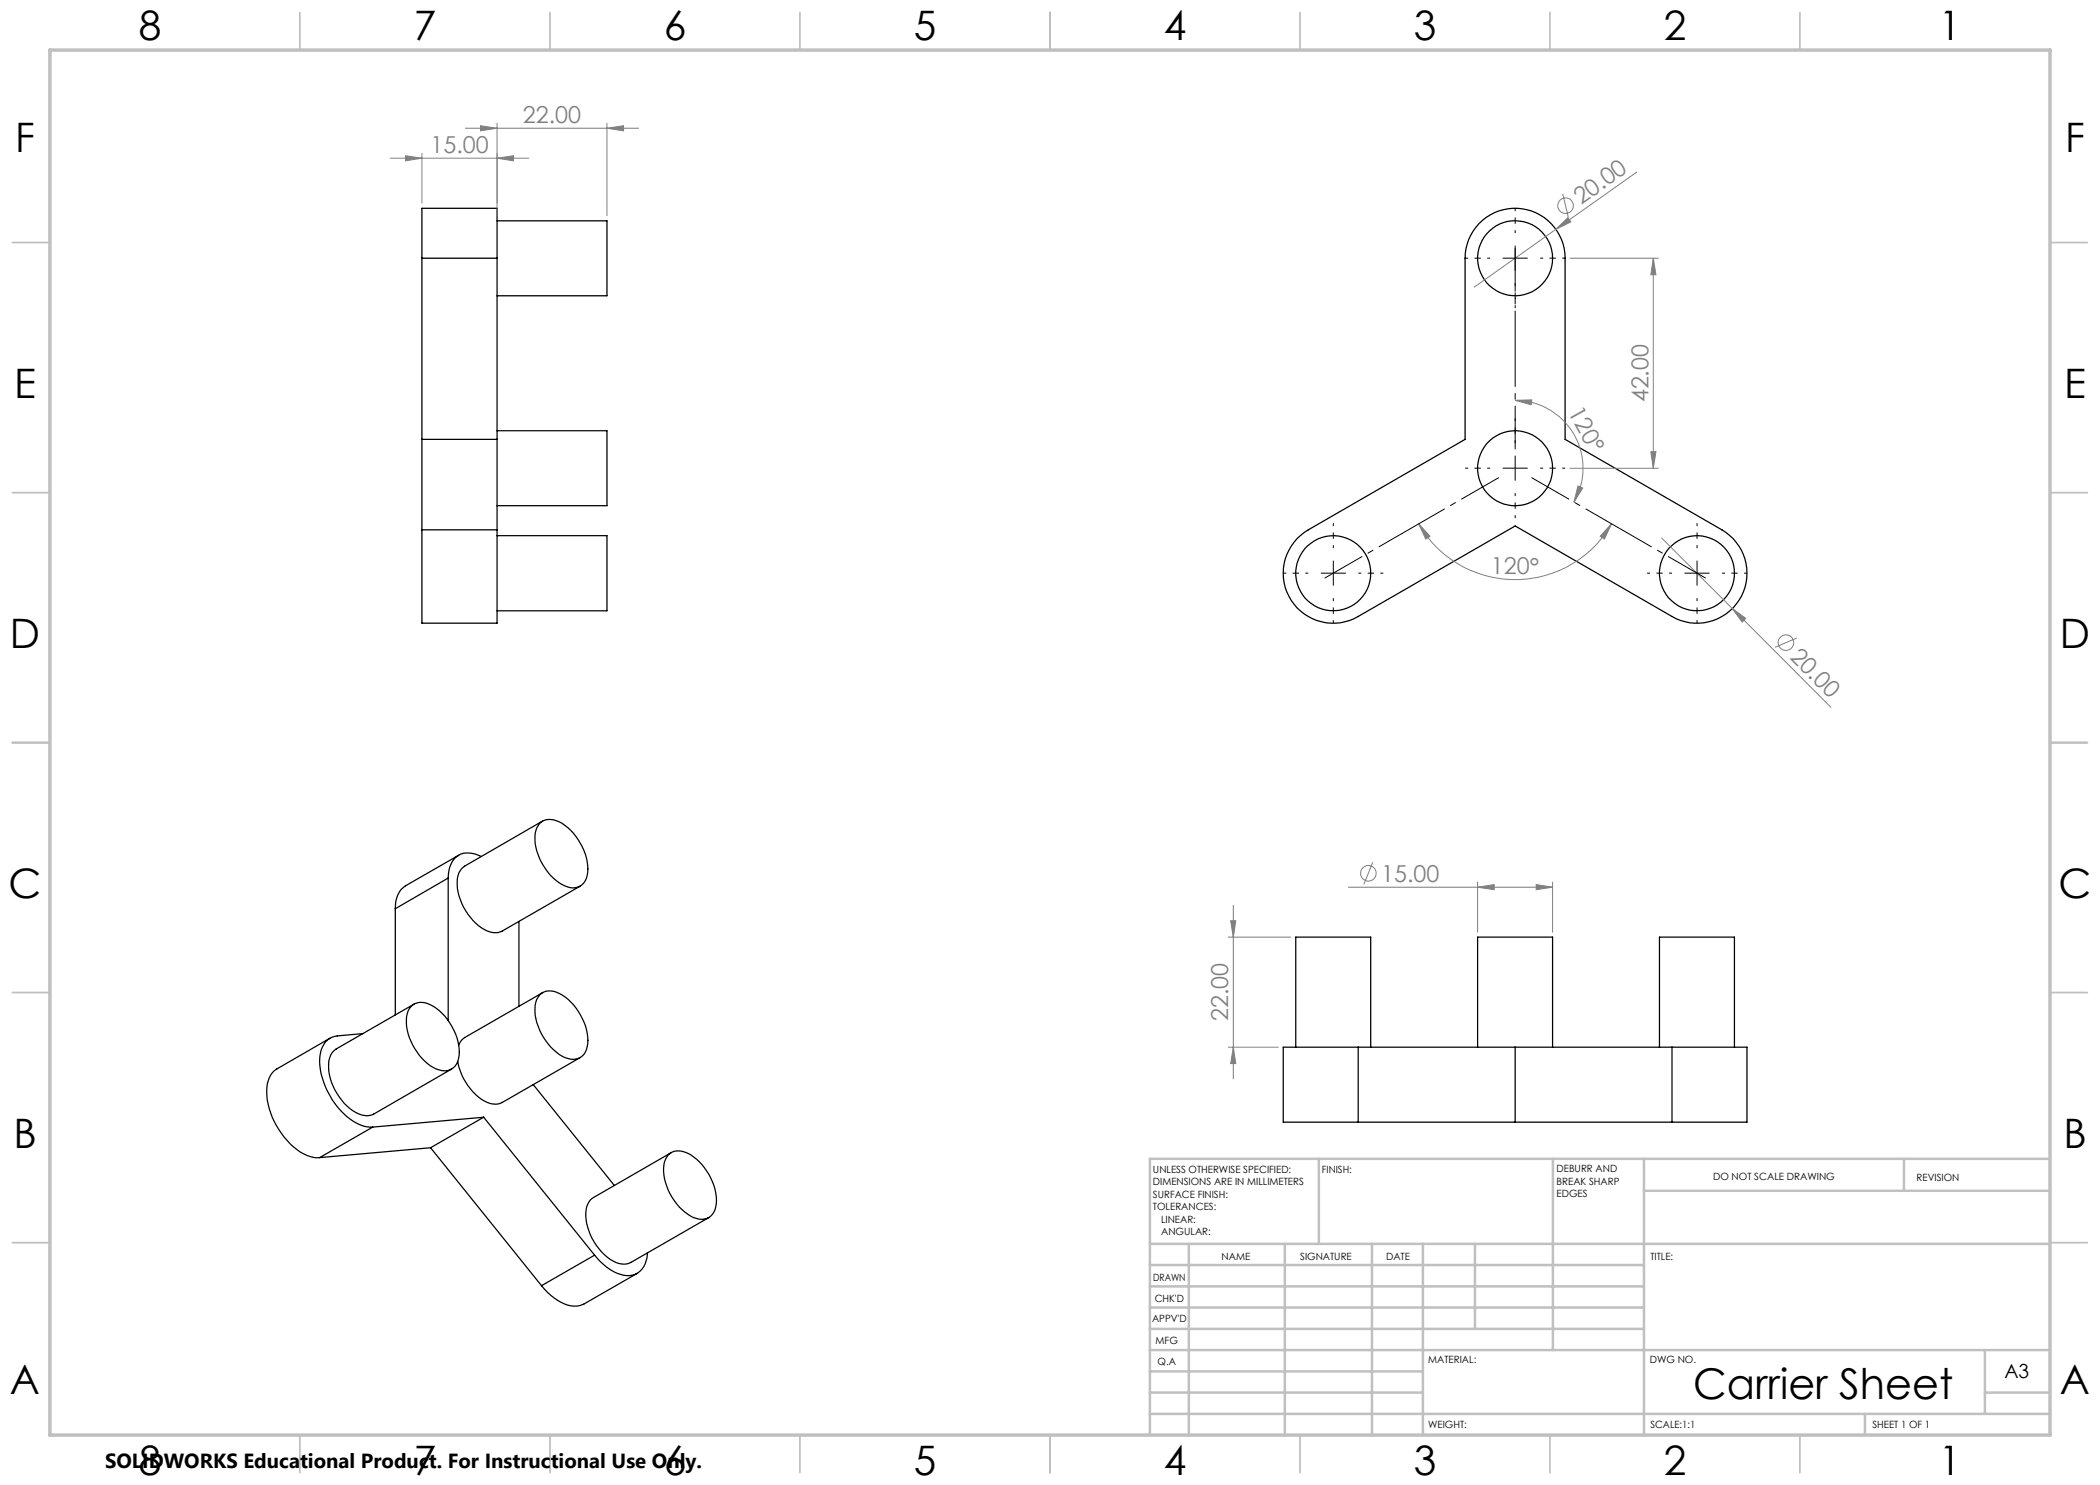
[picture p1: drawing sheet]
<svg xmlns="http://www.w3.org/2000/svg" width="420mm" height="297mm" viewBox="0 0 420 297" stroke-linecap="round" stroke-linejoin="round" font-family="sans-serif">
<g fill="none" stroke="#000" stroke-width=".25">
<path d="M84.4 51.6v-9.9h15v9.9M84.4 51.6v54.4M84.4 51.6h15M99.4 44.2h22v15h-22M99.4 51.6v54.4M295.8 44.8a10 10 0 0 1 10.9-2.4 10 10 0 0 1 6.3 9.2v36.3l31.4 18.1a10 10 0 0 1 3.7 13.6 10 10 0 0 1-13.7 3.7l-31.4-18.1-31.4 18.1a10 10 0 0 1-13.6-3.7 10 10 0 0 1 3.7-13.6l31.3-18.1v-36.3a9.9 9.9 0 0 1 2.8-6.8zM84.4 87.9h15M99.4 86.1h22v15h-22M84.4 106v18.6h15v-18.6M84.4 106h15M99.4 107.1h22v15.1h-22M89.6 175.6v28.5"/>
<path d="M89.6 175.6l-10.5 6.1M91.7 171.1l-10.6 6.1a4.9 4.9 0 0 0-2 4.5M96.3 171.3a4.2 4.2 0 0 0-5.8 1 5.8 5.8 0 0 0-.9 3.3M107.9 164.7a3.3 3.3 0 0 1 3.9-.3 11.5 11.5 0 0 1 5.7 10 3 3 0 0 1-4.5 2.8 11.3 11.3 0 0 1-6-10.5 3.8 3.8 0 0 1 .9-2zM108.5 164.2l-15.5 9a3.8 3.8 0 0 0-1.6 3.8 11.5 11.5 0 0 0 6 9.2 3.4 3.4 0 0 0 3.1 0l15.5-9M79.1 181.7v21.3M103.8 184.3v17M107.9 199a3.2 3.2 0 0 1 3.9-.3 11.4 11.4 0 0 1 5.7 10 3 3 0 0 1-4.5 2.8 11.3 11.3 0 0 1-6-10.5 3.8 3.8 0 0 1 .9-2zM108.5 198.5l-15.5 9-.6 .5-.6 1M66 207.6l-10.6 6.2a4.7 4.7 0 0 0-2.1 4.5 15.5 15.5 0 0 0 7.4 12.5l.7 .3a4.9 4.9 0 0 0 2.5 .4M72.6 206.7l-5.1 .5a4.1 4.1 0 0 0-3.5 4.3 15.5 15.5 0 0 0 7.3 13.1 5.9 5.9 0 0 0 3.2 .8M82.2 201.3a3.1 3.1 0 0 1 3.9-.3 11.4 11.4 0 0 1 5.7 10 3 3 0 0 1-4.5 2.8 11.3 11.3 0 0 1-6-10.5 3.5 3.5 0 0 1 .9-2z"/>
<path d="M82.8 200.8l-15.6 9a3.9 3.9 0 0 0-1.5 3.8 11.5 11.5 0 0 0 6 9.2 3.3 3.3 0 0 0 3.1 0l15.5-9M106.6 216.9l16.3 20.2M116 211.5l-15.5 9a4 4 0 0 1-4.2-.7 12.2 12.2 0 0 1-4.8-7.5M259.2 209.4v-22h14.9v22M271.6 209.4h-15v15h15M271.6 209.4v15M271.6 209.4h62.8M295.5 209.4v-22h15v22M303 209.4v15M331.9 209.4v-22h15v22M334.4 209.4h15v15h-15M334.4 209.4v15"/>
<path d="M74.5 225.4l-10.6 6.1M86.1 229.5l-22.2 2M86.1 229.5l22.2 27.6M96.7 223.4l22.2 27.6M96.7 223.4l-22.2 2M96.7 223.4l-10.6 6.1M133.6 231a3.3 3.3 0 0 1 3.9-.4 11.1 11.1 0 0 1 5.7 10.7 2.94 2.94 0 0 1-4.5 2.2 11.2 11.2 0 0 1-5.9-10.5l.3-1.1zM134.2 230.5l-15.5 9a3.9 3.9 0 0 0-1.5 3.8 11.5 11.5 0 0 0 6 9.2l.6 .2a3.2 3.2 0 0 0 2.4-.2l15.5-9M271.6 224.4h62.8M118.9 251l-10.6 6.1M127.5 254.7l-10.7 6.1a5 5 0 0 1-5.3-.7l-2-1.6-1.2-1.4M129.5 250.6a4.3 4.3 0 0 1-3.5 4.5 8.6 8.6 0 0 1-6.5-3.4l-.6-.7"/>
<circle cx="303" cy="51.6" r="7.5"/>
<circle cx="303" cy="93.7" r="7.5"/>
<circle cx="266.6" cy="114.6" r="7.5"/>
<circle cx="339.4" cy="114.6" r="7.5"/>
</g>
<g fill="none" stroke="#808080" stroke-width=".2">
<path d="M332.3 107.6l14.2 14.1M346.5 121.7l2.6 2-.7 .7zM346.5 121.7l19.7 19.8M359.4 127.6l-4.4 1.9"/>
<circle cx="357.2" cy="128.5" r="1.56"/>
</g>
<g fill="none" stroke="#c0c0c0" stroke-width=".35">
<path d="M60 2.5v7.5M110 2.5v7.5M160 2.5v7.5M210 2.5v7.5M260 2.5v7.5M310 2.5v7.5M360 2.5v7.5M2.5 48.5h7.5M410 48.5h7.5M2.5 98.5h7.5M410 98.5h7.5M2.5 148.5h7.5"/>
<path d="M410 148.5h7.5M2.5 198.5h7.5M410 198.5h7.5M2.5 248.5h7.5M410 248.5h7.5M60 287v7.5M110 287v7.5M160 287v7.5M210 287v7.5M260 287v7.5M310 287v7.5M360 287v7.5"/>
</g>
<g fill="none" stroke="#c0c0c0" stroke-width=".5">
<path d="M263.8 231.8v17M310.6 231.8v38.2M328.8 231.8v55.2M328.8 238.2h81.2M380.8 231.8v6.4M410 231.8h-180v55.2M230 248.8h180M230 257.3h98.8M230 253h98.8M237.8 248.8v38.2M257 248.8v38.2M274.4 248.8v38.2"/>
<path d="M284.6 248.8v38.2M295 248.8v17M230 265.8h98.8M230 261.5h98.8M230 278.5h54.6M230 274.3h54.6M230 270h180M397 278.5h13M397 270v12.8M230 282.8h180M373 282.8v4.2"/>
</g>
<path d="M10 10h400v277h-400z" fill="none" stroke="#c0c0c0" stroke-width=".7"/>
<path d="M346.5 121.7l2.6 2-.7 .7z" fill="#808080"/>
<path d="M283.7 104.8l2.3 2.4-.8 .6z" fill="none" stroke="#808080" stroke-width=".2"/>
<path d="M283.7 104.8l2.3 2.4-.8 .6z" fill="#808080"/>
<path d="M322.3 104.8l-1.4 3-.9-.6z" fill="none" stroke="#808080" stroke-width=".2"/>
<path d="M322.3 104.8l-1.4 3-.9-.6z" fill="#808080"/>
<path d="M315.6 97.2l.9 .4-1.7 2.8zM283.7 104.8a22.2 22.2 0 0 0 38.6 0" fill="none" stroke="#808080" stroke-width=".2"/>
<path d="M315.6 97.2l.9 .4-1.7 2.8z" fill="#808080"/>
<path d="M303 80.1l3.4-.1-.2 1z" fill="none" stroke="#808080" stroke-width=".2"/>
<path d="M303 80.1l3.4-.1-.2 1z" fill="#808080"/>
<path d="M314 51.6h17.7M330.7 51.6v42.1M303 80.1a13.6 13.6 0 0 1 11.8 20.3M314 93.7h17.7M330.2 90.3h1l-.5 3.4z" fill="none" stroke="#808080" stroke-width=".2"/>
<path d="M330.2 90.3h1l-.5 3.4z" fill="#808080"/>
<path d="M330.7 51.6l.5 3.4h-1z" fill="none" stroke="#808080" stroke-width=".2"/>
<path d="M330.7 51.6l.5 3.4h-1z" fill="#808080"/>
<g fill="none" stroke="#808080" stroke-width=".2">
<path d="M312.6 38.8l1.1 4.7M327.3 34.4l-16.1 11.5M311.2 45.9l2.4-2.4 .6 .9zM311.2 45.9l-16.3 11.5"/>
<circle cx="313.1" cy="41.1" r="1.55"/>
</g>
<path d="M311.2 45.9l2.4-2.4 .6 .9z" fill="#808080"/>
<path d="M93.1 25.6h34.6M99.4 24.7v18.4M121.4 25.6l3.3-.5v1.1zM121.4 24.7v18.4" fill="none" stroke="#808080" stroke-width=".2"/>
<path d="M299.8 95.5l-34.9 20.1M303 89.9v-40.3M306.3 95.5l34.8 20.1" fill="none" stroke="#000" stroke-width=".2" stroke-dasharray="15.2 1.3 1.3 1.3" stroke-dashoffset="6.6" stroke-linecap="butt"/>
<g fill="none" stroke="#000" stroke-width=".2" stroke-dasharray="15.2 1.3 1.3 1.3" stroke-linecap="butt">
<path d="M303 51.6v-2.5M303 51.6h-2.5M303 51.6v2.5M303 51.6h2.5M303 93.6v-2.5M303 93.6h-2.5M303 93.6v2.5M303 93.6h2.5M266.7 114.6v-2.5M266.7 114.6h-2.5M266.7 114.6v2.5M266.7 114.6h2.5"/>
<path d="M339.4 114.6v-2.5M339.4 114.6h-2.5M339.4 114.6v2.5M339.4 114.6h2.5"/>
</g>
<g fill="none" stroke="#000" stroke-width=".2" stroke-dasharray="15.2 1.3 1.3 1.3" stroke-dashoffset="14.6" stroke-linecap="butt">
<path d="M298 51.6h-5M303 46.6v-5M303 56.6v5M308 51.6h5M298 93.6h-5M303 88.6v-5M303 98.6v5M308 93.6h5M261.7 114.6h-5M266.7 109.6v-5M266.7 119.6v5M271.7 114.6h5"/>
<path d="M334.4 114.6h-5M339.4 109.6v-5M339.4 119.6v5M344.4 114.6h5"/>
</g>
<path d="M121.4 25.6l3.3-.5v1.1z" fill="#808080"/>
<path d="M96.1 25.1l3.3 .5-3.3 .6z" fill="none" stroke="#808080" stroke-width=".2"/>
<path d="M96.1 25.1l3.3 .5-3.3 .6z" fill="#808080"/>
<path d="M78 31.6h27.8M84.4 30.7v9.9M99.4 31.6l3.3-.5v1.1zM99.4 30.7v9.9" fill="none" stroke="#808080" stroke-width=".2"/>
<path d="M99.4 31.6l3.3-.5v1.1z" fill="#808080"/>
<path d="M81.1 31.1l3.3 .5-3.3 .6z" fill="none" stroke="#808080" stroke-width=".2"/>
<path d="M81.1 31.1l3.3 .5-3.3 .6z" fill="#808080"/>
<path d="M245.6 187.4h12.6M246.1 184.1h1.1l-.5 3.3zM246.7 181.1v34.7M245.6 209.4h10.1" fill="none" stroke="#808080" stroke-width=".2"/>
<path d="M246.1 184.1h1.1l-.5 3.3z" fill="#808080"/>
<path d="M246.7 209.4l.5 3.3h-1.1z" fill="none" stroke="#808080" stroke-width=".2"/>
<path d="M246.7 209.4l.5 3.3h-1.1z" fill="#808080"/>
<g fill="none" stroke="#808080" stroke-width=".2">
<path d="M269.7 177.4h40.8M274.6 172.4l-1.8 4.5M295.5 176.4v10M307.2 176.9l3.3 .5-3.3 .5zM310.5 176.4v10"/>
<circle cx="273.7" cy="174.6" r="1.55"/>
</g>
<path d="M307.2 176.9l3.3 .5-3.3 .5z" fill="#808080"/>
<path d="M295.5 177.4l3.3-.5v1z" fill="none" stroke="#808080" stroke-width=".2"/>
<path d="M295.5 177.4l3.3-.5v1z" fill="#808080"/>
<text font-size="8.5" x="338.6" y="279.7">Carrier Sheet</text>
<g font-size="8.1">
<text x="27.7" y="8">8</text>
<text x="82.7" y="8">7</text>
<text x="132.7" y="8">6</text>
<text x="182.7" y="8">5</text>
<text x="232.7" y="8">4</text>
<text x="282.7" y="8">3</text>
<text x="332.7" y="8">2</text>
<text x="387.7" y="8">1</text>
<text x="3" y="30.4">F</text>
<text x="413" y="30.4">F</text>
<text x="2.8" y="79.6">E</text>
<text x="412.8" y="79.6">E</text>
<text x="2" y="129.6">D</text>
<text x="412" y="129.6">D</text>
<text x="1.7" y="179.6">C</text>
<text x="411.7" y="179.6">C</text>
<text x="2.7" y="229.6">B</text>
<text x="412.7" y="229.6">B</text>
<text x="2" y="278.9">A</text>
<text x="412" y="278.9">A</text>
<text x="27.7" y="295">8</text>
<text x="82.7" y="295">7</text>
<text x="132.7" y="295">6</text>
<text x="182.7" y="295">5</text>
<text x="232.7" y="295">4</text>
<text x="282.7" y="295">3</text>
<text x="332.7" y="295">2</text>
<text x="387.7" y="295">1</text>
</g>
<g font-size="4.7" fill="#808080">
<text x="104.6" y="24.6">22.00</text>
<text x="86.1" y="30.6">15.00</text>
<text x="316.2" y="41" transform="rotate(-35 316.2 41)">20.00</text>
<text x="313.5" y="82.4" transform="rotate(61 313.5 82.4)">120°</text>
<text x="329.7" y="80.5" transform="rotate(-90 329.7 80.5)">42.00</text>
<text x="298.2" y="114.9">120°</text>
<text x="357.8" y="131.5" transform="rotate(45 357.8 131.5)">20.00</text>
<text x="276.3" y="176.4">15.00</text>
<text x="245.7" y="204.2" transform="rotate(-90 245.7 204.2)">22.00</text>
</g>
<text font-size="4.1" x="21" y="293.7">SOLIDWORKS Educational Product. For Instructional Use Only.</text>
<text font-size="3.9" x="400.9" y="275.5">A3</text>
<g font-size="2">
<text x="230.6" y="234.6">UNLESS OTHERWISE SPECIFIED:</text>
<text x="230.6" y="237.1">DIMENSIONS ARE IN MILLIMETERS</text>
<text x="230.6" y="239.6">SURFACE FINISH:</text>
<text x="264.4" y="234.6">FINISH:</text>
<text x="311.3" y="234.5">DEBURR AND</text>
<text x="311.3" y="237">BREAK SHARP</text>
<text x="311.3" y="239.5">EDGES</text>
<text x="342.6" y="236">DO NOT SCALE DRAWING</text>
<text x="383.3" y="236.2">REVISION</text>
<text x="230.6" y="242.1">TOLERANCES:</text>
<text x="232.2" y="244.6">LINEAR:</text>
<text x="232.2" y="247.1">ANGULAR:</text>
<text x="244.3" y="252">NAME</text>
<text x="260" y="251.9">SIGNATURE</text>
<text x="277.2" y="251.9">DATE</text>
<text x="330.1" y="251.9">TITLE:</text>
<text x="230.6" y="256.1">DRAWN</text>
<text x="230.9" y="260.3">CHK'D</text>
<text x="230.4" y="264.4">APPV'D</text>
<text x="231.1" y="268.8">MFG</text>
<text x="231.5" y="273">Q.A</text>
<text x="285.6" y="272.5">MATERIAL:</text>
<text x="330" y="272.5">DWG NO.</text>
<text x="285.6" y="285.5">WEIGHT:</text>
<text x="330.1" y="285.6">SCALE:1:1</text>
<text x="374.5" y="285.6">SHEET 1 OF 1</text>
</g>
</svg>
